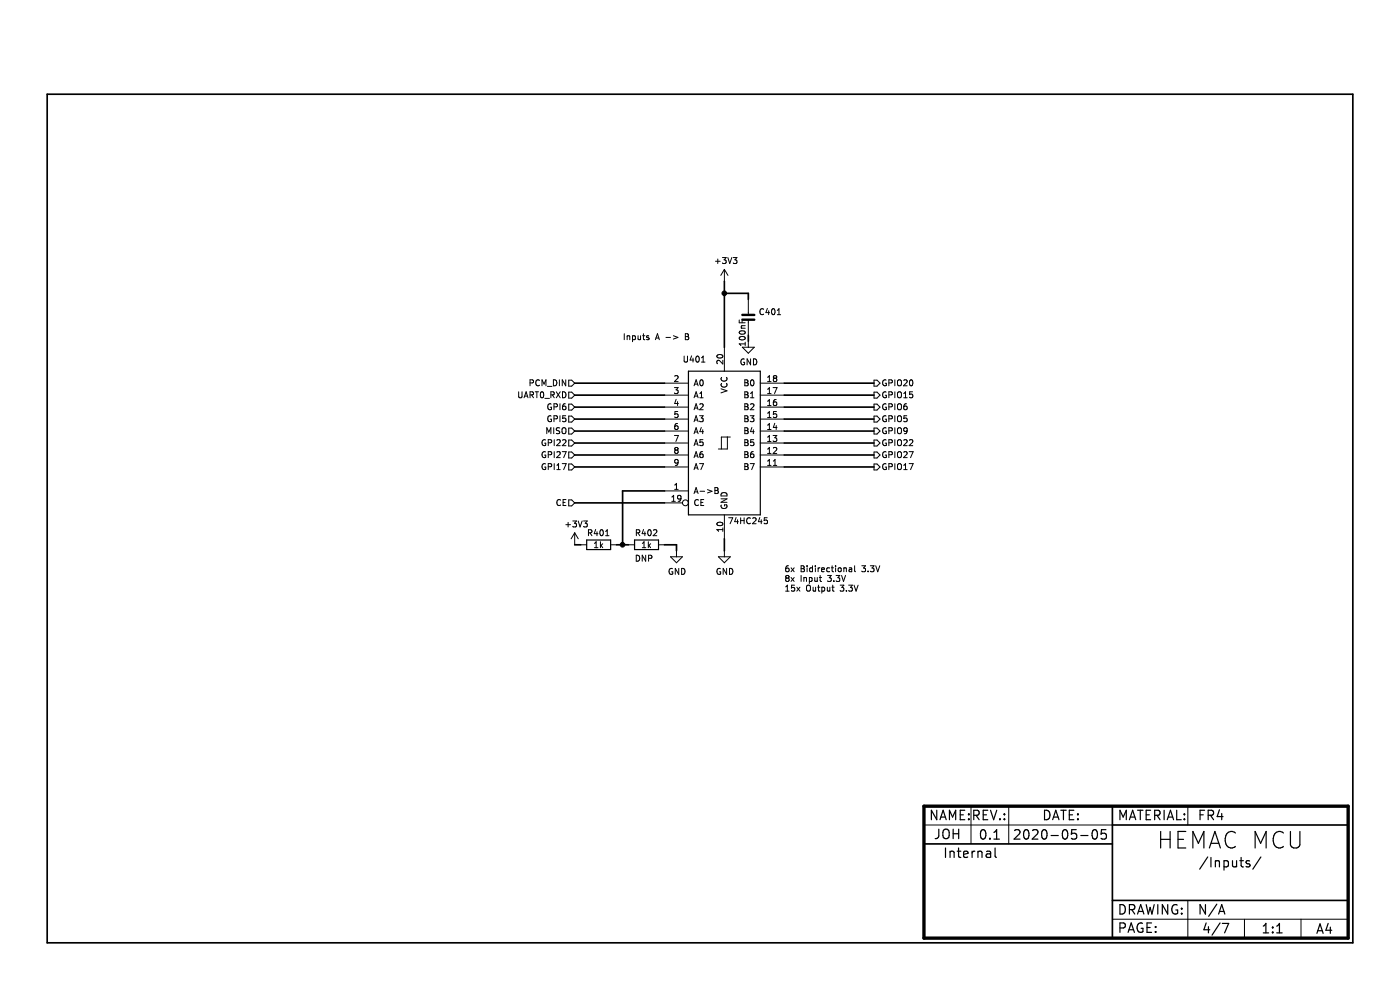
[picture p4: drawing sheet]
EESchema Schematic File Version 4
EELAYER 30 0
EELAYER END
$Descr A4 11693 8268
encoding utf-8
Sheet 4 7
Title "HEMAC MCU"
Date "2020-05-05"
Rev "0.1"
Comp ""
Comment1 "JOH"
Comment2 "FR4"
Comment3 "N/A"
Comment4 "Internal"
$EndDescr
Text Notes 6550 4950 0    50   ~ 0
6x Bidirectional 3.3V\n8x Input 3.3V\n15x Output 3.3V
Wire Wire Line
	6050 4600 6050 4500
Wire Wire Line
	6550 3200 7300 3200
Wire Wire Line
	6550 3300 7300 3300
Wire Wire Line
	6550 3400 7300 3400
Wire Wire Line
	6550 3500 7300 3500
Wire Wire Line
	6550 3600 7300 3600
Wire Wire Line
	6550 3700 7300 3700
Wire Wire Line
	6550 3800 7300 3800
Wire Wire Line
	6550 3900 7300 3900
Wire Wire Line
	4800 3200 5550 3200
Wire Wire Line
	4800 3300 5550 3300
Wire Wire Line
	4800 3400 5550 3400
Wire Wire Line
	4800 3500 5550 3500
Wire Wire Line
	4800 3600 5550 3600
Wire Wire Line
	4800 3700 5550 3700
Wire Wire Line
	4800 3800 5550 3800
Wire Wire Line
	4800 3900 5550 3900
Text Notes 5200 2850 0    50   ~ 0
Inputs A -> B
Wire Wire Line
	4800 4550 4850 4550
Wire Wire Line
	5150 4550 5200 4550
Wire Wire Line
	5200 4550 5200 4100
Wire Wire Line
	5200 4100 5550 4100
Connection ~ 5200 4550
Wire Wire Line
	5200 4550 5250 4550
Text Notes 5300 4700 0    50   ~ 0
DNP
Wire Wire Line
	5550 4200 4800 4200
$Comp
L power:GND #PWR0404
U 1 1
P 6050 4600
F 0 "#PWR0404" H 6050 4350 50  0001 C CNN
F 1 "GND" H 6055 4427 50  0000 C CNN
F 2 "" H 6050 4600 50  0001 C CNN
F 3 "" H 6050 4600 50  0001 C CNN
	1    6050 4600
	1    0    0    -1  
$EndComp
$Comp
L power:+3V3 #PWR0403
U 1 1
P 6050 2350
F 0 "#PWR0403" H 6050 2200 50  0001 C CNN
F 1 "+3V3" H 6065 2523 50  0000 C CNN
F 2 "" H 6050 2350 50  0001 C CNN
F 3 "" H 6050 2350 50  0001 C CNN
	1    6050 2350
	1    0    0    -1  
$EndComp
$Comp
L power:+3V3 #PWR0401
U 1 1
P 4800 4550
F 0 "#PWR0401" H 4800 4400 50  0001 C CNN
F 1 "+3V3" H 4815 4723 50  0000 C CNN
F 2 "" H 4800 4550 50  0001 C CNN
F 3 "" H 4800 4550 50  0001 C CNN
	1    4800 4550
	1    0    0    -1  
$EndComp
$Comp
L power:GND #PWR0402
U 1 1
P 5650 4600
F 0 "#PWR0402" H 5650 4350 50  0001 C CNN
F 1 "GND" H 5655 4427 50  0000 C CNN
F 2 "" H 5650 4600 50  0001 C CNN
F 3 "" H 5650 4600 50  0001 C CNN
	1    5650 4600
	1    0    0    -1  
$EndComp
Wire Wire Line
	5550 4550 5650 4550
Wire Wire Line
	5650 4550 5650 4600
$Comp
L power:GND #PWR0405
U 1 1
P 6250 2850
F 0 "#PWR0405" H 6250 2600 50  0001 C CNN
F 1 "GND" H 6255 2677 50  0000 C CNN
F 2 "" H 6250 2850 50  0001 C CNN
F 3 "" H 6250 2850 50  0001 C CNN
	1    6250 2850
	1    0    0    -1  
$EndComp
Wire Wire Line
	6250 2500 6250 2450
Wire Wire Line
	6250 2450 6050 2450
Wire Wire Line
	6050 2450 6050 2350
Wire Wire Line
	6050 2450 6050 2900
Connection ~ 6050 2450
Wire Wire Line
	6250 2800 6250 2850
Text HLabel 4800 4200 0    50   Input ~ 0
CE
$Comp
L ic:74HC245 U401
U 1 1
P 6050 3700
F 0 "U401" H 5800 4400 50  0000 C CNN
F 1 "74HC245" H 6250 3050 50  0000 C CNN
F 2 "ic:SOIC-20W_7.5x12.8mm_P1.27mm" H 6050 3700 50  0001 C CNN
F 3 "https://assets.nexperia.com/documents/data-sheet/74HC_HCT245.pdf" H 6050 3700 50  0001 C CNN
F 4 "Nexperia" H 6050 3700 50  0001 C CNN "MFN"
F 5 "74HC245D,653" H 6050 3700 50  0001 C CNN "MFP"
	1    6050 3700
	1    0    0    -1  
$EndComp
$Comp
L resistor:Resistor_0805 R401
U 1 1
P 5000 4550
F 0 "R401" V 4900 4550 50  0000 C CNN
F 1 "1k" V 5000 4550 50  0000 C CNN
F 2 "resistor:R_0805" V 5550 4660 50  0001 C CNN
F 3 "http://www.passivecomponent.com/wp-content/uploads/chipR/ASC_WR.pdf" V 5460 4800 50  0001 C CNN
F 4 "Walsin" H 5000 4550 79  0001 C CNN "MFN"
F 5 "WR08" H 5000 4550 79  0001 C CNN "MFP"
	1    5000 4550
	0    1    1    0   
$EndComp
$Comp
L resistor:Resistor_0805 R402
U 1 1
P 5400 4550
F 0 "R402" V 5300 4550 50  0000 C CNN
F 1 "1k" V 5400 4550 50  0000 C CNN
F 2 "resistor:R_0805" V 5950 4660 50  0001 C CNN
F 3 "http://www.passivecomponent.com/wp-content/uploads/chipR/ASC_WR.pdf" V 5860 4800 50  0001 C CNN
F 4 "Walsin" H 5400 4550 79  0001 C CNN "MFN"
F 5 "WR08" H 5400 4550 79  0001 C CNN "MFP"
	1    5400 4550
	0    1    1    0   
$EndComp
$Comp
L capacitor:Capacitor_0805 C401
U 1 1
P 6250 2650
F 0 "C401" H 6335 2696 50  0000 L CNN
F 1 "100nF" V 6200 2400 50  0000 L CNN
F 2 "capacitor:C_0805" H 6288 2500 50  0001 C CNN
F 3 "http://www.passivecomponent.com/wp-content/uploads/datasheet/WTC_MLCC_General_Purpose.pdf" H 6690 2450 50  0001 C CNN
F 4 "0805" H 6300 2180 60  0001 C CNN "MFP"
F 5 "Walsin" H 6270 2360 60  0001 C CNN "MFN"
	1    6250 2650
	1    0    0    -1  
$EndComp
Text HLabel 4800 3900 0    50   Input ~ 0
GPI17
Text HLabel 4800 3800 0    50   Input ~ 0
GPI27
Text HLabel 4800 3700 0    50   Input ~ 0
GPI22
Text HLabel 4800 3600 0    50   Input ~ 0
MISO
Text HLabel 4800 3500 0    50   Input ~ 0
GPI5
Text HLabel 4800 3400 0    50   Input ~ 0
GPI6
Text HLabel 4800 3300 0    50   Input ~ 0
UART0_RXD
Text HLabel 4800 3200 0    50   Input ~ 0
PCM_DIN
Text HLabel 7300 3900 2    50   Output ~ 0
GPIO17
Text HLabel 7300 3800 2    50   Output ~ 0
GPIO27
Text HLabel 7300 3700 2    50   Output ~ 0
GPIO22
Text HLabel 7300 3600 2    50   Output ~ 0
GPIO9
Text HLabel 7300 3500 2    50   Output ~ 0
GPIO5
Text HLabel 7300 3400 2    50   Output ~ 0
GPIO6
Text HLabel 7300 3300 2    50   Output ~ 0
GPIO15
Text HLabel 7300 3200 2    50   Output ~ 0
GPIO20
$EndSCHEMATC
